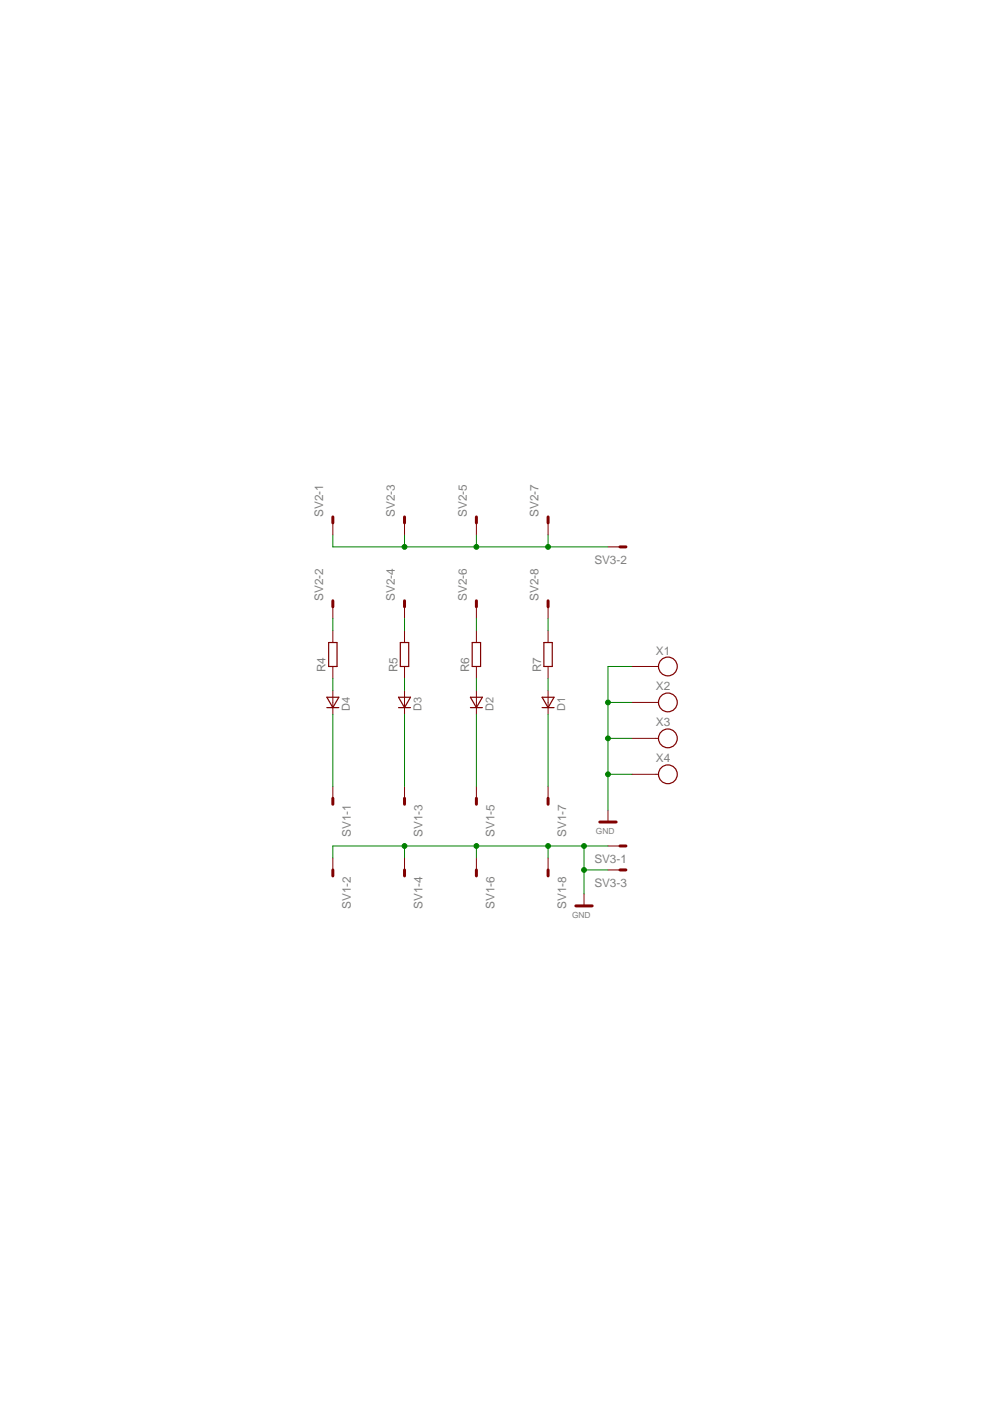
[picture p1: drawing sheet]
<svg xmlns="http://www.w3.org/2000/svg" width="210mm" height="297mm" viewBox="0 0 210 297" stroke-linecap="round" stroke-linejoin="round" font-family="sans-serif">
<g fill="none" stroke="#800000" stroke-width=".25">
<path d="M69.7 136.2h1.8v5.1h-1.8zM84.9 136.2h1.8v5.1h-1.8zM100.1 136.2h1.8v5.1h-1.8zM115.3 136.2h1.8v5.1h-1.8zM69.3 150h2.5M69.3 147.8h2.5l-1.2 2.2zM84.5 150h2.5M84.5 147.8h2.5l-1.2 2.2zM99.7 150h2.6M99.7 147.8h2.6l-1.3 2.2zM114.9 150h2.6M114.9 147.8h2.6l-1.3 2.2z"/>
<circle cx="141.6" cy="148.9" r="1.99"/>
<circle cx="141.6" cy="156.5" r="1.99"/>
<circle cx="141.6" cy="141.3" r="1.99"/>
<circle cx="141.6" cy="164.2" r="1.99"/>
</g>
<g fill="none" stroke="#800000" stroke-width=".21">
<path d="M70.6 110.9v2.5M85.8 110.9v2.5M101 110.9v2.5M116.2 110.9v2.5M128.9 116h2.5M70.6 128.7v2.4M70.6 133.7v2.5M85.8 128.7v2.4M85.8 133.7v2.5M101 128.7v2.4M101 133.7v2.5M116.2 128.7v2.4"/>
<path d="M116.2 133.7v2.5M70.6 141.3v2.5M70.6 146.4v5.1M85.8 141.3v2.5M85.8 146.4v5.1M101 141.3v2.5M101 146.4v5.1M116.2 141.3v2.5M116.2 146.4v5.1M134 141.3h5.6M134 148.9h5.6M134 156.5h5.6"/>
<path d="M70.6 166.7v2.5M85.8 166.7v2.5M101 166.7v2.5M116.2 166.7v2.5M128.9 171.8v2.5M128.9 179.4h2.5M134 164.2h5.6M70.6 181.9v2.5M85.8 181.9v2.5M101 181.9v2.5M116.2 181.9v2.5M123.8 189.5v2.6"/>
<path d="M128.9 184.4h2.5"/>
</g>
<g fill="none" stroke="#800000" stroke-width=".63">
<path d="M70.6 109.6v1.3M85.8 109.6v1.3M101 109.6v1.3M116.2 109.6v1.3M131.4 116h1.3M70.6 127.4v1.3M85.8 127.4v1.3M101 127.4v1.3M116.2 127.4v1.3M70.6 169.2v1.3M85.8 169.2v1.3M101 169.2v1.3"/>
<path d="M116.2 169.2v1.3M127.2 174.3h3.4M131.4 179.4h1.3M70.6 184.4v1.3M85.8 184.4v1.3M101 184.4v1.3M116.2 184.4v1.3M122.1 192.1h3.5M131.4 184.4h1.3"/>
</g>
<path d="M70.6 151.5v15.2M85.8 151.5v15.2M101 151.5v15.2M128.9 148.9h5.1M128.9 156.5h5.1M134 141.3h-5.1v30.5M128.9 164.2h5.1" fill="none" stroke="#008000" stroke-width=".21"/>
<circle cx="128.9" cy="164.2" r=".51" fill="#008000"/>
<circle cx="128.9" cy="164.2" r=".51" fill="none" stroke="#008000" stroke-width=".21"/>
<circle cx="128.9" cy="156.5" r=".51" fill="#008000"/>
<circle cx="128.9" cy="156.5" r=".51" fill="none" stroke="#008000" stroke-width=".21"/>
<circle cx="128.9" cy="148.9" r=".51" fill="#008000"/>
<g fill="none" stroke="#008000" stroke-width=".21">
<path d="M85.8 179.4v2.5M101 179.4v2.5M116.2 179.4v2.5M128.9 179.4h-58.3v2.5"/>
<circle cx="128.9" cy="148.9" r=".51"/>
</g>
<circle cx="85.8" cy="179.4" r=".51" fill="#008000"/>
<circle cx="85.8" cy="179.4" r=".51" fill="none" stroke="#008000" stroke-width=".21"/>
<circle cx="101" cy="179.4" r=".51" fill="#008000"/>
<circle cx="101" cy="179.4" r=".51" fill="none" stroke="#008000" stroke-width=".21"/>
<circle cx="116.2" cy="179.4" r=".51" fill="#008000"/>
<g fill="none" stroke="#008000" stroke-width=".21">
<path d="M123.8 179.4v5h5.1"/>
<circle cx="116.2" cy="179.4" r=".51"/>
</g>
<circle cx="123.8" cy="179.4" r=".51" fill="#008000"/>
<g fill="none" stroke="#008000" stroke-width=".21">
<path d="M123.8 184.4v5.1"/>
<circle cx="123.8" cy="179.4" r=".51"/>
</g>
<circle cx="123.8" cy="184.4" r=".51" fill="#008000"/>
<g fill="none" stroke="#008000" stroke-width=".21">
<path d="M70.6 113.4v2.6h58.3M85.8 113.4v2.6M101 113.4v2.6M116.2 113.4v2.6M70.6 131.1v2.6M85.8 131.1v2.6M101 131.1v2.6M70.6 143.8v2.6M85.8 143.8v2.6M101 143.8v2.6M116.2 143.8v2.6"/>
<circle cx="123.8" cy="184.4" r=".51"/>
</g>
<circle cx="85.8" cy="116" r=".51" fill="#008000"/>
<circle cx="85.8" cy="116" r=".51" fill="none" stroke="#008000" stroke-width=".21"/>
<circle cx="101" cy="116" r=".51" fill="#008000"/>
<circle cx="101" cy="116" r=".51" fill="none" stroke="#008000" stroke-width=".21"/>
<circle cx="116.2" cy="116" r=".51" fill="#008000"/>
<g fill="none" stroke="#008000" stroke-width=".21">
<path d="M116.2 131.1v2.6M116.2 151.5v15.2"/>
<circle cx="116.2" cy="116" r=".51"/>
</g>
<g font-size="2.5" fill="#808080">
<text x="68.5" y="109.6" transform="rotate(-90 68.5 109.6)">SV2-1</text>
<text x="83.7" y="109.6" transform="rotate(-90 83.7 109.6)">SV2-3</text>
<text x="99" y="109.6" transform="rotate(-90 99 109.6)">SV2-5</text>
<text x="114.2" y="109.6" transform="rotate(-90 114.2 109.6)">SV2-7</text>
<text x="126" y="119.5">SV3-2</text>
<text x="68.5" y="127.4" transform="rotate(-90 68.5 127.4)">SV2-2</text>
<text x="83.7" y="127.4" transform="rotate(-90 83.7 127.4)">SV2-4</text>
<text x="99" y="127.4" transform="rotate(-90 99 127.4)">SV2-6</text>
<text x="114.2" y="127.4" transform="rotate(-90 114.2 127.4)">SV2-8</text>
<text x="69" y="142.6" transform="rotate(-90 69 142.6)">R4</text>
<text x="84.3" y="142.6" transform="rotate(-90 84.3 142.6)">R5</text>
<text x="99.5" y="142.6" transform="rotate(-90 99.5 142.6)">R6</text>
<text x="114.7" y="142.6" transform="rotate(-90 114.7 142.6)">R7</text>
<text x="139.1" y="138.8">X1</text>
<text x="139.1" y="146.4">X2</text>
<text x="139.1" y="154">X3</text>
<text x="139.1" y="161.6">X4</text>
<text x="74.4" y="177.5" transform="rotate(-90 74.4 177.5)">SV1-1</text>
<text x="89.6" y="177.5" transform="rotate(-90 89.6 177.5)">SV1-3</text>
<text x="104.8" y="177.5" transform="rotate(-90 104.8 177.5)">SV1-5</text>
<text x="120" y="177.5" transform="rotate(-90 120 177.5)">SV1-7</text>
<text x="126" y="182.9">SV3-1</text>
<text x="126" y="188">SV3-3</text>
<text x="74.4" y="192.7" transform="rotate(-90 74.4 192.7)">SV1-2</text>
<text x="89.6" y="192.7" transform="rotate(-90 89.6 192.7)">SV1-4</text>
<text x="104.8" y="192.7" transform="rotate(-90 104.8 192.7)">SV1-6</text>
<text x="120" y="192.7" transform="rotate(-90 120 192.7)">SV1-8</text>
</g>
<g font-size="2.3" fill="#808080">
<text x="74.2" y="150.7" transform="rotate(-90 74.2 150.7)">D4</text>
<text x="89.4" y="150.7" transform="rotate(-90 89.4 150.7)">D3</text>
<text x="104.6" y="150.7" transform="rotate(-90 104.6 150.7)">D2</text>
<text x="119.8" y="150.7" transform="rotate(-90 119.8 150.7)">D1</text>
</g>
<g font-size="1.8" fill="#808080">
<text x="126.4" y="176.8">GND</text>
<text x="121.3" y="194.6">GND</text>
</g>
</svg>
